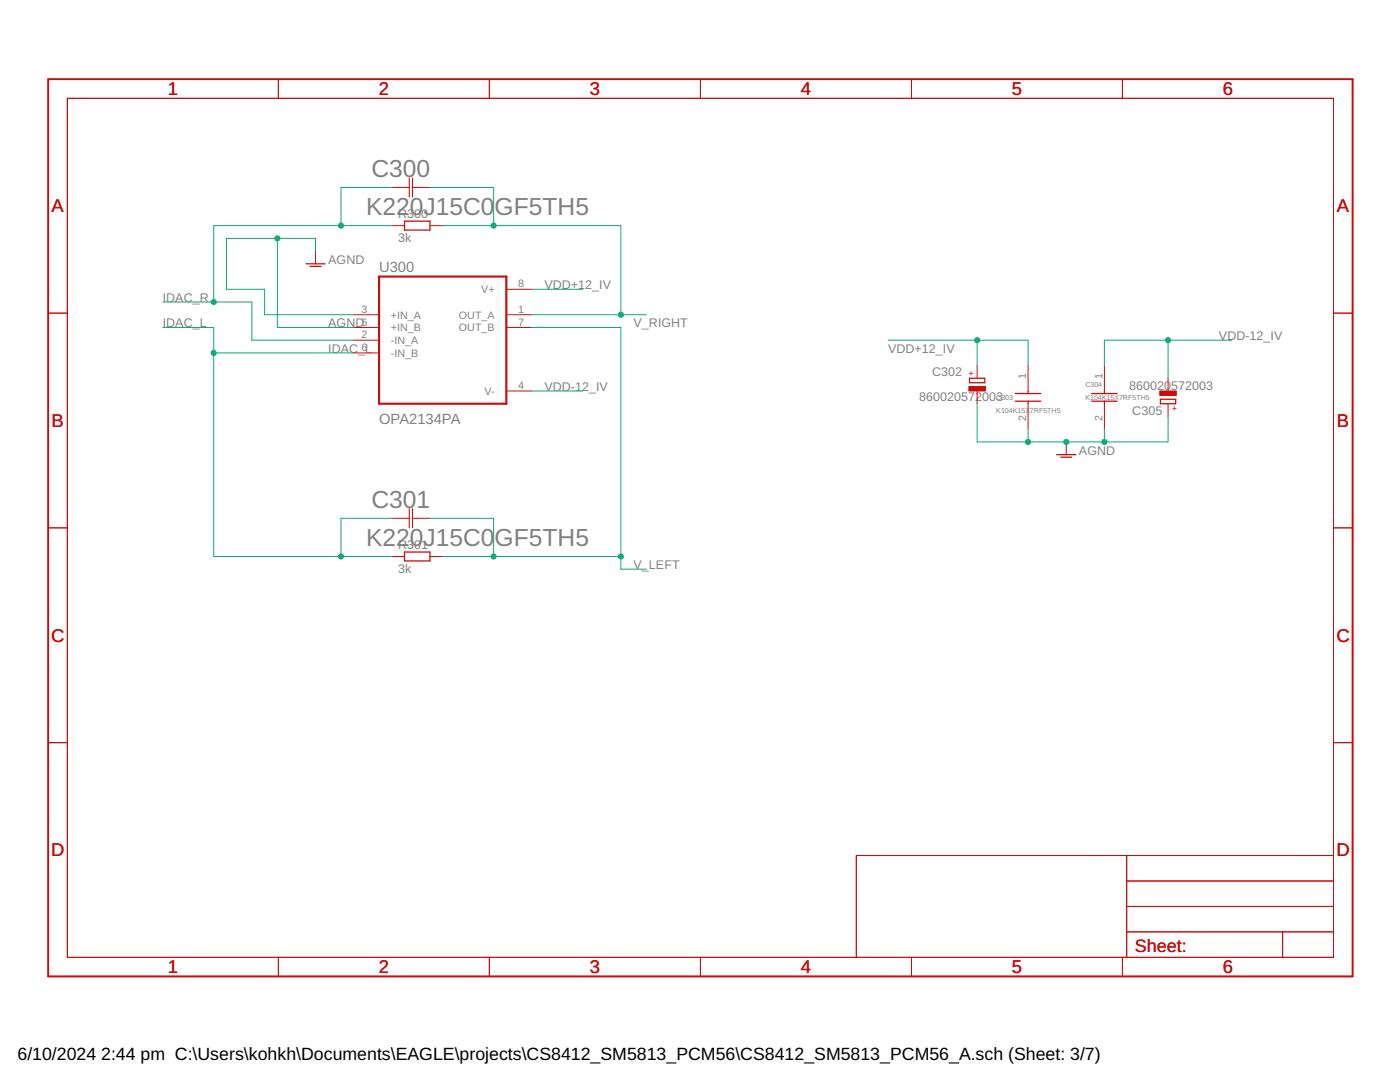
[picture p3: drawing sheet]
<svg xmlns="http://www.w3.org/2000/svg" width="279mm" height="216mm" viewBox="0 0 279 216" stroke-linecap="round" stroke-linejoin="round" font-family="sans-serif">
<g fill="none" stroke="#c90d0c" stroke-width=".2">
<path d="M13.4 19.6h252.7v171.4h-252.7zM55.6 15.8v3.8M97.7 15.8v3.8M139.8 15.8v3.8M181.9 15.8v3.8M224 15.8v3.8M78.2 37.4h2.5M83.3 37.4h2.5M63 50.1v2.5M78.2 45h2.5M85.8 45h2.5M101 57.7h5.1"/>
<path d="M9.6 62.5h3.8M70.6 62.8h5M70.6 65.3h5M70.6 67.9h5M70.6 70.4h5M101 62.8h5.1M101 65.3h5.1M101 78h5.1M195 72.9v2.6M195 78v2.6M205.2 72.9v5.1M220.4 72.9v5.1"/>
<path d="M233.1 75.5v2.5M266.1 62.5h3.8M205.2 80.6v5M212.8 88.2v2.5M220.4 80.6v5M233.1 80.6v2.5M9.6 105.3h3.8M78.2 111h2.5M78.2 103.4h2.5M83.3 103.4h2.5M85.8 111h2.5M266.1 105.3h3.8"/>
<path d="M9.6 148.2h3.8M266.1 148.2h3.8M224.9 170.7v20.3M224.9 175.8h41.2M266.1 170.7h-95.2v20.3M55.6 191v3.8M97.7 191v3.8M139.8 191v3.8M181.9 191v3.8M224 191v3.8M224.9 185.9h41.2M224.9 180.9h41.2"/>
<path d="M256 185.9v5.1"/>
</g>
<path d="M9.6 15.8h260.3v179h-260.3z" fill="none" stroke="#c90d0c" stroke-width=".32"/>
<g fill="none" stroke="#c90d0c" stroke-width=".25">
<path d="M61.1 52.6h3.8M61.9 53.1h2.2M80.7 44.1h5.1v1.8h-5.1zM193.5 75.5h3v.9h-3zM202.6 78.5h5.1M205.2 78v.5M217.9 78.5h5M220.4 78v.5M231.6 79.7h3v.9h-3zM202.6 80.1h5.1M205.2 80.1v.5M210.9 90.7h3.8"/>
<path d="M211.7 91.2h2.2M217.9 80.1h5M220.4 80.1v.5M80.7 110.2h5.1v1.7h-5.1z"/>
</g>
<g fill="#c90d0c" stroke="#c90d0c" stroke-width=".2">
<path d="M193.4 77.1h3.3v.9h-3.3z"/>
<path d="M231.5 78h3.3v.9h-3.3z"/>
</g>
<path d="M80.7 37.4h1M81.7 35.5v3.8M82.3 35.5v3.8M82.3 37.4h1M80.7 103.4h1M81.7 101.5v3.8M82.3 101.5v3.8M82.3 103.4h1" fill="none" stroke="#c90d0c" stroke-width=".21"/>
<path d="M75.6 55.2h25.4v25.4h-25.4z" fill="none" stroke="#c90d0c" stroke-width=".42"/>
<g fill="none" stroke="#0dab76" stroke-width=".2">
<path d="M78.2 37.4h-10.1v7.6M85.8 37.4h12.7v7.6M55.4 47.6v17.7h15.2M63 50.1v-2.5h-17.8v10.1h7.6v5.1h17.8M78.2 45h-35.5v15.3M88.3 45h35.6v17.8M106.1 57.7h10.2M32.5 65.3h10.2v45.7h35.5M32.5 60.3h17.8v7.6h20.3M42.7 70.4h27.9M106.1 62.8h22.9M106.1 65.3h17.8v48.3h5.1"/>
<path d="M106.1 78h10.2M177.2 67.9h28v5M195 67.9v5M233.1 67.9v7.6M245.8 67.9h-25.4v5M195 80.6v7.6h38.1v-5.1M205.2 85.6v2.6M220.4 85.6v2.6M78.2 103.4h-10.1v7.6M85.8 103.4h12.7v7.6M88.3 111h35.6"/>
</g>
<g fill="#0dab76" stroke="#0dab76" stroke-width=".2">
<circle cx="55.4" cy="47.6" r=".51"/>
<circle cx="205.2" cy="88.2" r=".51"/>
<circle cx="220.4" cy="88.2" r=".51"/>
<circle cx="212.8" cy="88.2" r=".51"/>
<circle cx="68.1" cy="45" r=".51"/>
<circle cx="42.7" cy="60.3" r=".51"/>
<circle cx="98.5" cy="45" r=".51"/>
<circle cx="123.9" cy="62.8" r=".51"/>
<circle cx="68.1" cy="111" r=".51"/>
<circle cx="42.7" cy="70.4" r=".51"/>
<circle cx="98.5" cy="111" r=".51"/>
<circle cx="123.9" cy="111" r=".51"/>
<circle cx="195" cy="67.9" r=".51"/>
<circle cx="233.1" cy="67.9" r=".51"/>
</g>
<g font-size="4.9" fill="#808080">
<text x="74.1" y="35.3">C300</text>
<text x="73" y="42.9">K220J15C0</text>
<text x="98.7" y="42.9">GF5TH5</text>
<text x="74.1" y="101.3">C301</text>
<text x="73" y="109">K220J15C0</text>
<text x="98.7" y="109">GF5TH5</text>
</g>
<g font-size="3.7" fill="#c90d0c">
<text x="33.5" y="19">1</text>
<text x="75.6" y="19">2</text>
<text x="117.7" y="19">3</text>
<text x="159.8" y="19">4</text>
<text x="201.9" y="19">5</text>
<text x="244.1" y="19">6</text>
<text x="10.3" y="42.3">A</text>
<text x="266.8" y="42.3">A</text>
<text x="10.3" y="85.2">B</text>
<text x="266.8" y="85.2">B</text>
<text x="10.2" y="128">C</text>
<text x="266.7" y="128">C</text>
<text x="10.2" y="170.9">D</text>
<text x="266.7" y="170.9">D</text>
<text x="33.5" y="194.2">1</text>
<text x="75.6" y="194.2">2</text>
<text x="117.7" y="194.2">3</text>
<text x="159.8" y="194.2">4</text>
<text x="201.9" y="194.2">5</text>
<text x="244.1" y="194.2">6</text>
</g>
<text font-size="3.6" fill="#c90d0c" x="226.5" y="189.9">Sheet:</text>
<g font-size="3.5">
<text x="3.5" y="211.4">6/10/2024</text>
<text x="20.2" y="211.4">2:44 pm C:\Users\kohkh\Documents\EAGLE\projects\CS8412_SM5813_PCM56\CS8412_SM5813_PCM56_A.sch (Sheet: 3/7)</text>
</g>
<g font-size="2.9" fill="#808080">
<text x="75.7" y="54.2">U300</text>
<text x="75.7" y="84.6">OPA2134PA</text>
</g>
<g font-size="2.5" fill="#808080">
<text x="79.5" y="43.5">R300</text>
<text x="65.5" y="52.6">AGND</text>
<text x="79.5" y="48.3">3k</text>
<text x="108.7" y="57.7">VDD+12_IV</text>
<text x="32.5" y="60.3">IDAC_R</text>
<text x="32.5" y="65.3">IDAC_L</text>
<text x="65.5" y="65.3">AGND</text>
<text x="126.5" y="65.3">V_RIGHT</text>
<text x="65.5" y="70.4">IDAC_L</text>
<text x="177.2" y="70.4">VDD+12_IV</text>
<text x="243.3" y="67.9">VDD-12_IV</text>
<text x="186" y="75">C302</text>
<text x="225.4" y="77.8">860020</text>
<text x="233.7" y="77.8">572003</text>
<text x="108.7" y="78">VDD-12_IV</text>
<text x="183.5" y="80.1">860020572003</text>
<text x="226" y="82.8">C305</text>
<text x="215.3" y="90.7">AGND</text>
<text x="79.5" y="109.5">R301</text>
<text x="126.5" y="113.6">V_LEFT</text>
<text x="79.5" y="114.3">3k</text>
</g>
<g font-size="2.1" fill="#808080">
<text x="96.1" y="58.5">V+</text>
<text x="103.4" y="57.4">8</text>
<text x="72.1" y="62.4">3</text>
<text x="72.1" y="65">5</text>
<text x="78" y="63.6">+IN_A</text>
<text x="91.6" y="63.6">OUT_A</text>
<text x="103.4" y="62.4">1</text>
<text x="103.4" y="65">7</text>
<text x="72.1" y="67.5">2</text>
<text x="72.1" y="70.1">6</text>
<text x="78" y="66.1">+IN_B</text>
<text x="78" y="68.6">-IN_A</text>
<text x="78" y="71.2">-IN_B</text>
<text x="91.6" y="66.1">OUT_B</text>
<text x="103.4" y="77.7">4</text>
<text x="204.8" y="75.7" transform="rotate(-90 204.8 75.7)">1</text>
<text x="220.1" y="75.7" transform="rotate(-90 220.1 75.7)">1</text>
<text x="96.7" y="78.8">V-</text>
<text x="204.8" y="84.1" transform="rotate(-90 204.8 84.1)">2</text>
<text x="220.1" y="84.1" transform="rotate(-90 220.1 84.1)">2</text>
</g>
<g font-size="1.8" fill="#c90d0c">
<text x="194.4" y="75.1" transform="rotate(-90 194.4 75.1)">+</text>
<text x="235" y="82" transform="rotate(-90 235 82)">+</text>
</g>
<g font-size="1.4" fill="#808080">
<text x="216.6" y="77.3">C304</text>
<text x="198.8" y="82.3">K104K15X</text>
<text x="198.8" y="79.8">C303</text>
<text x="205.6" y="82.3">7RF5TH5</text>
<text x="216.6" y="79.8">K104K15X7RF5TH5</text>
</g>
</svg>
